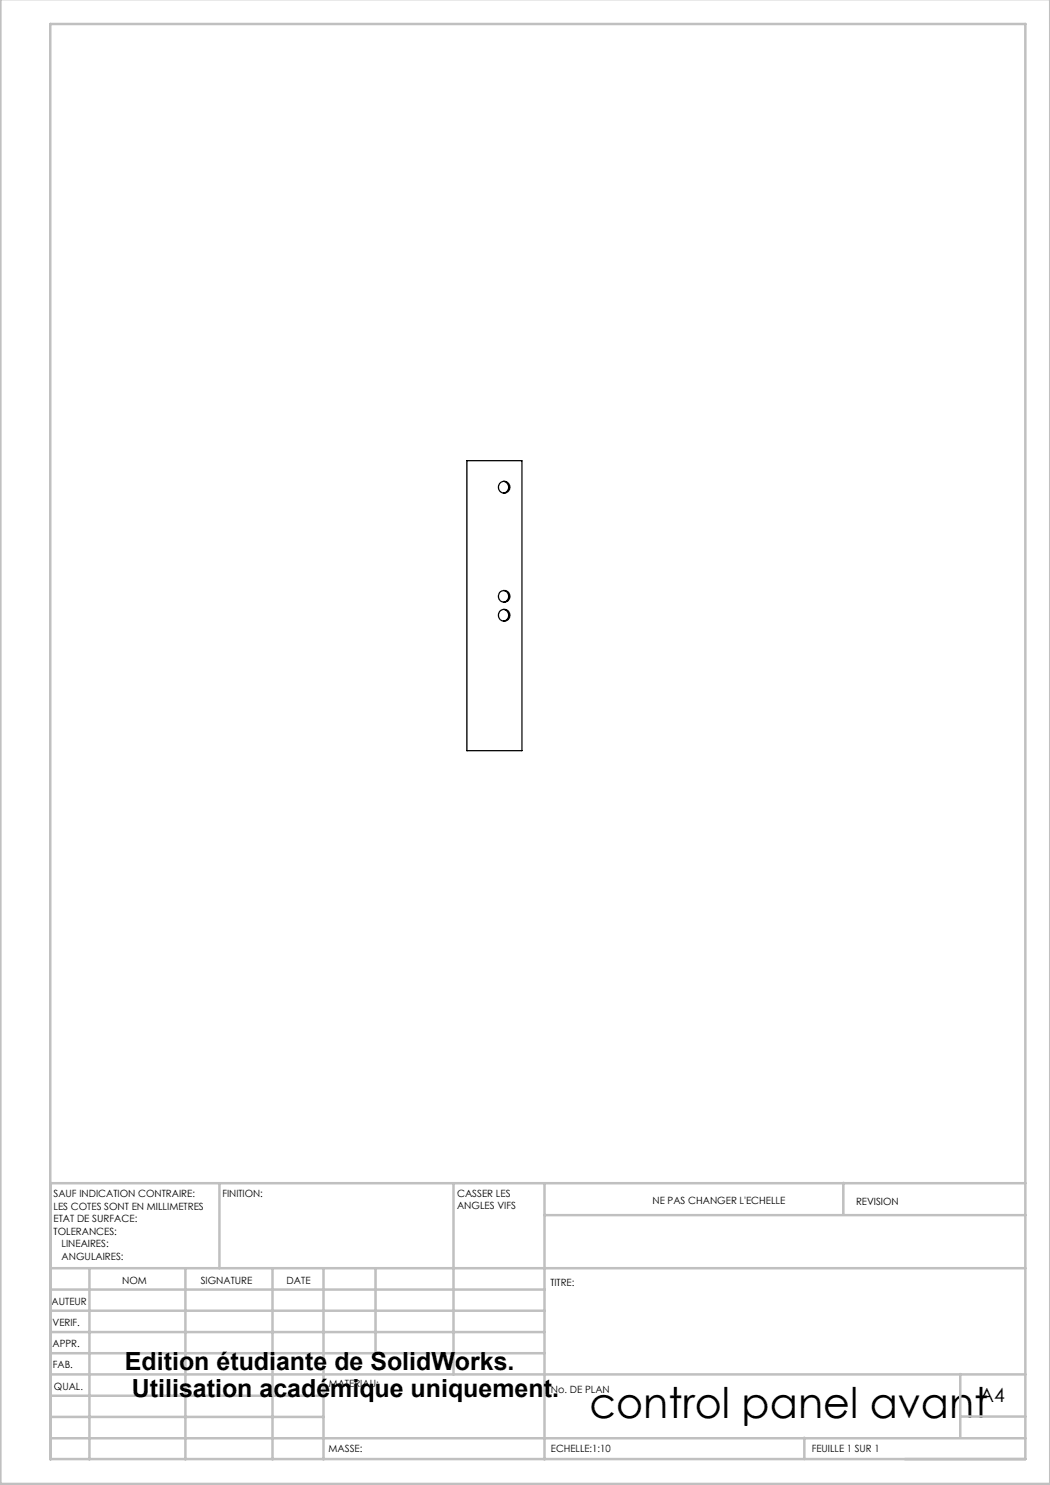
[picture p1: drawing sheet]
<svg xmlns="http://www.w3.org/2000/svg" width="210mm" height="297mm" viewBox="0 0 210 297" stroke-linecap="round" stroke-linejoin="round" font-family="sans-serif">
<g fill="none" stroke="#c0c0c0" stroke-width=".5">
<path d="M.1 -.1v296.9h209.9v-296.9M10.1 4.8h195v287h-195zM43.9 236.6v17M90.7 236.6v38.3M108.9 236.6v55.3M168.7 236.6v6.3M205.1 236.6h-195v55.3M10.1 253.6h195M10.1 257.9h98.8M17.9 253.6v38.3M37.1 253.6v38.3M54.5 253.6v38.3"/>
<path d="M64.7 253.6v38.3M75.1 253.6v17M108.9 243h96.2M10.1 270.6h98.8M10.1 266.4h98.8M10.1 262.1h98.8M10.1 279.1h54.6M10.1 274.9h195M192.1 274.8v12.7M10.1 287.7h195M10.1 283.4h54.6M160.9 287.5v4.3"/>
<path d="M192.1 283.3h13"/>
</g>
<g fill="none" stroke="#000" stroke-width=".25">
<path d="M93.4 92.1h11v58h-11zM100.7 96.3a1.19 1.19 0 0 1 1 1.2 1.19 1.19 0 0 1-1 1.1M100.7 118.1a1.17 1.17 0 0 1 1 1.2 1.17 1.17 0 0 1-1 1.1M100.7 121.9a1.17 1.17 0 0 1 1 1.1 1.17 1.17 0 0 1-1 1.2"/>
<circle cx="100.9" cy="97.4" r="1.16"/>
<circle cx="100.9" cy="119.3" r="1.16"/>
<circle cx="100.9" cy="123" r="1.16"/>
</g>
<text font-size="8.5" x="117.9" y="283.5">control panel avant</text>
<g font-size="5">
<text x="25" y="273.9">Edition étudiante de SolidWorks.</text>
<text x="26.4" y="279.4">Utilisation académique uniquement.</text>
</g>
<text font-size="3.9" x="196" y="280.4">A4</text>
<g font-size="2">
<text x="10.7" y="239.5">SAUF INDICATION CONTRAIRE:</text>
<text x="44.5" y="239.5">FINITION:</text>
<text x="91.4" y="239.4">CASSER LES</text>
<text x="10.7" y="242">LES COTES SONT EN MILLIMETRES</text>
<text x="10.7" y="244.5">ETAT DE SURFACE:</text>
<text x="91.4" y="241.9">ANGLES VIFS</text>
<text x="130.5" y="240.8">NE PAS CHANGER L'ECHELLE</text>
<text x="171.2" y="241">REVISION</text>
<text x="10.7" y="247">TOLERANCES:</text>
<text x="12.3" y="249.5">LINEAIRES:</text>
<text x="12.3" y="252">ANGULAIRES:</text>
<text x="24.4" y="256.9">NOM</text>
<text x="40.1" y="256.8">SIGNATURE</text>
<text x="57.3" y="256.8">DATE</text>
<text x="110.1" y="257.1">TITRE:</text>
<text x="10.3" y="260.9">AUTEUR</text>
<text x="10.5" y="269.3">APPR.</text>
<text x="10.5" y="265.2">VERIF.</text>
<text x="10.6" y="273.6">FAB.</text>
<text x="10.8" y="278">QUAL.</text>
<text x="65.8" y="277.4">MATERIAU:</text>
<text x="110.2" y="278.5">No. DE PLAN</text>
<text x="65.7" y="290.4">MASSE:</text>
<text x="110.2" y="290.5">ECHELLE:1:10</text>
<text x="162.4" y="290.4">FEUILLE 1 SUR 1</text>
</g>
</svg>
